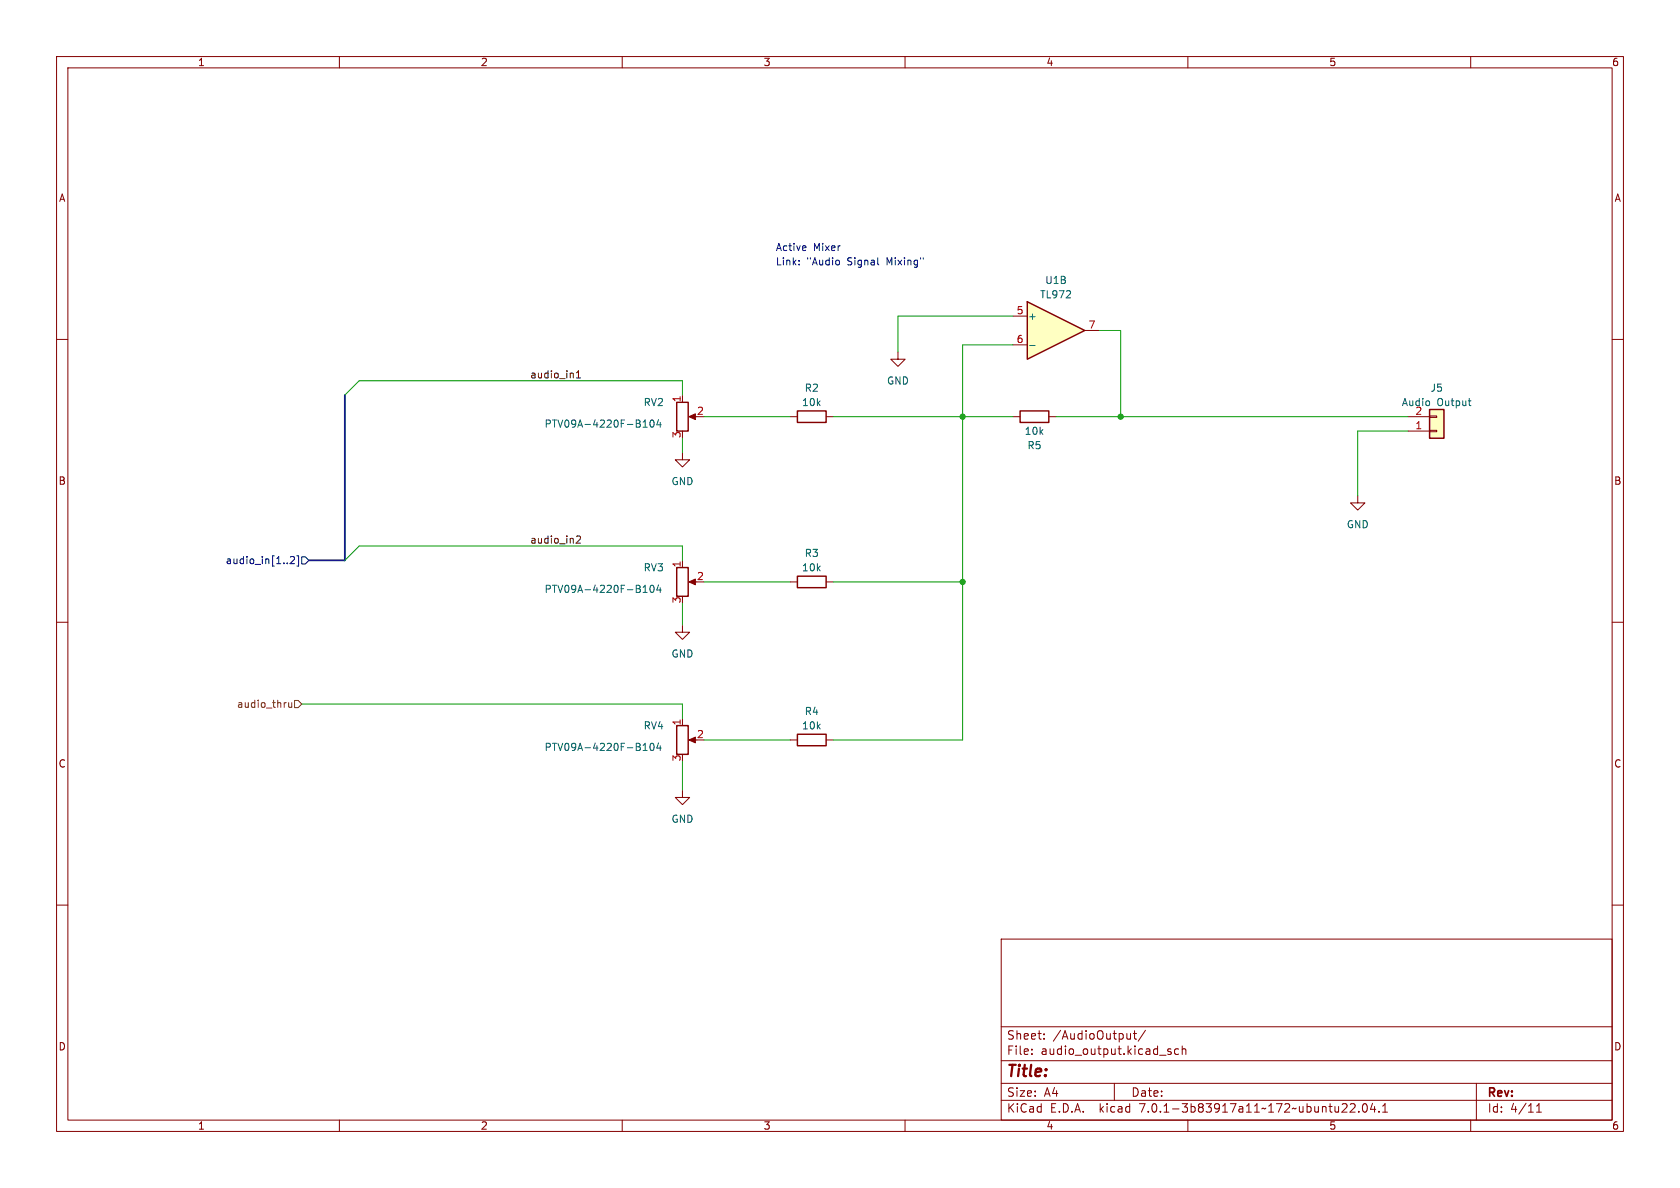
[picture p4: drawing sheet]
<svg xmlns="http://www.w3.org/2000/svg" width="297mm" height="210mm" viewBox="0 0 297 210" stroke-linecap="round" stroke-linejoin="round" font-family="sans-serif">
<g fill="none" stroke="#840000" stroke-width=".18">
<path d="M10 10h277v190h-277zM12 12h273v186h-273zM60 10v2M110 10v2M160 10v2M210 10v2M260 10v2M10 60h2M285 60h2M158.7 62.2v1.3h1.3l-1.3 1.3-1.2-1.3h1.2M179.1 73.7h1.2M185.4 73.7h1.3"/>
<path d="M10 110h2M285 110h2M120.6 139.7v1.3h1.3l-1.3 1.2-1.2-1.2h1.2M10 160h2M285 160h2M177 166h108v32h-108zM60 198v2M110 198v2M160 198v2M177 194.5h108M177 191.5h108M177 187.5h108"/>
<path d="M177 181.5h108M182.4 186.3v.1M182.4 185.5v.1M184.6 183.6v.1M184.6 182.8v.1M197 191.5v3M199.9 182.7v1M199.9 183.6l-.3 .1M200.4 182.7h.5M200.6 182.2v1.3l.3 .2M202.5 182.1l-1.3 2M206.5 185.8l.5 .2 .1 .2-.2 .2-.5-.1"/>
<path d="M206.5 185.5h.5M208.4 185.5l-.5-.1-.3 .3v.4l.2 .2h.6M209 185.5l.2-.1 .4 .1v.9M209 184.9v1.5M210 198v2M237.2 196.6h.9M238.1 195.2v.5M238.7 195.2l.6-.1 .2 .1 .1 .3-1 1.1h1M240.2 196.5v.1M241.1 195.2l.1-.1a.81 .81 0 0 1 .6 .6 .81 .81 0 0 1-.3 .8l-.1 .1a.81 .81 0 0 1-.6-.6 .81 .81 0 0 1 .3-.8zM242.6 195l-.3 1.1h.9M243 195.6v1"/>
<path d="M243.8 196.5v.1M244.4 196.6h.9M244.4 195.5l.5-.4v1.5M260 198v2M261 191.5v6.5M271.6 196.6h.9M271.6 195.5l.5-.4v1.5"/>
</g>
<path d="M180.3 72.6h5.1v2.1h-5.1z" fill="none" stroke="#840000" stroke-width=".25"/>
<path d="M181.6 53.3l10.2 5.1-10.2 5.1z" fill="#ffffc2"/>
<path d="M181.6 53.3l10.2 5.1-10.2 5.1zM119.6 71.1h2.1v5.1h-2.1zM141 72.6h5v2.1h-5zM252.7 72.4h2.6v5.1h-2.6zM119.6 100.3h2.1v5.1h-2.1zM141 101.9h5v2h-5zM119.6 128.3h2.1v5.1h-2.1zM141 129.8h5v2h-5z" fill="none" stroke="#840000" stroke-width=".25"/>
<g fill="none" stroke="#840000" stroke-width=".18">
<path d="M179.1 55.9h2.5M191.8 58.4h2.5M120.6 69.9v1.2M122.2 73.7h1M139.7 73.7h1.3M146 73.7h1.3M179.1 61h2.5M248.9 73.7h3.8M248.9 76.2h3.8M252.7 73.5h1.3v.3h-1.3zM252.7 76.1h1.3v.2h-1.3zM120.6 80v1.3h1.3l-1.3 1.3-1.2-1.3h1.2"/>
<path d="M120.6 99.1v1.2M240 87.6v1.3h1.3l-1.3 1.3-1.2-1.3h1.2M120.6 110.5v1.3h1.3l-1.3 1.2-1.2-1.2h1.2M122.2 102.9h1M139.7 102.9h1.3M146 102.9h1.3M120.6 127v1.3M122.2 130.8h1M139.7 130.8h1.3M146 130.8h1.3"/>
</g>
<g fill="none" stroke="#006464" stroke-width=".18">
<path d="M113.7 75.5h.7M113.7 74.6l.4-.4v1.3M115 74.4l.2-.2a.68 .68 0 0 1 .4 .7 .68 .68 0 0 1-.4 .6l-.2-.1-.1-.4zM116.4 74.2l-.3 .9h.8M116.7 74.7v.8M182 61.1h1M259.6 70.9h.4M259.8 71.6l.2 .1M113.7 103.8l.4-.3v1.2M113.7 104.7h.7M115 103.6l.2-.1a.68 .68 0 0 1 .4 .6 .68 .68 0 0 1-.4 .6l-.2-.1-.1-.4zM116.4 103.4l-.3 .9h.8"/>
<path d="M116.7 103.9v.8M113.7 131.8l.4-.4v1.3M113.7 132.7h.7M115.1 131.5l.1-.1a.68 .68 0 0 1 .4 .6 .68 .68 0 0 1-.4 .7 .84 .84 0 0 1-.1-1.2zM116.4 131.3l-.3 .9h.8M116.7 131.8v.9"/>
</g>
<g fill="#840000" stroke="#840000" stroke-width=".18">
<path d="M121.8 73.7l1.1-.5v1z"/>
<path d="M121.8 102.9l1.1-.5v1z"/>
<path d="M121.8 130.8l1.1-.5v1z"/>
</g>
<path d="M252.7 72.4h2.6v5.1h-2.6z" fill="#ffffc2" stroke="#ffffc2" stroke-width=".18"/>
<path d="M51.3 98.5l.5-.1 .3 .3-.8 .9h.8M52.5 98.3h.3v1.8h-.3M53.3 98.4h.7l.6 .7-.6 .6h-.7z" fill="none" stroke="#000084" stroke-width=".18"/>
<path d="M51 124.2l.1 .8h.3l.2-.1M51.6 124.2v.8M52.1 123.8h.6l.6 .7-.6 .6h-.6z" fill="none" stroke="#725600" stroke-width=".18"/>
<path d="M101.9 66.8h.7M101.9 65.9l.4-.4v1.3M101.9 94.9l.5-.2 .2 .4-.8 .9h.8" fill="none" stroke="#0f0f0f" stroke-width=".18"/>
<path d="M148.3 46.1v.6M155.2 46.8h.2M163.2 45.6v.2" fill="none" stroke="#0000c2" stroke-width=".18"/>
<path d="M61 69.9v29.2h-6.4" fill="none" stroke="#000084" stroke-width=".3"/>
<g fill="none" stroke="#009600" stroke-width=".18">
<path d="M179.1 55.9h-20.4v6.3M194.3 58.4h3.8v15.3M61 69.9l2.5-2.6h57.1v2.6M120.6 77.5v2.5M124.5 73.7h15.2M147.3 73.7h31.8M179.1 61h-8.9v69.8h-22.9M186.7 73.7h62.2M248.9 76.2h-8.9v11.4M61 99.1l2.5-2.6h57.1v2.6M120.6 106.7v3.8M124.5 102.9h15.2"/>
<path d="M147.3 102.9h22.9M53.3 124.5h67.3v2.5M120.6 134.6v5.1M124.5 130.8h15.2"/>
</g>
<g fill="#009600" stroke="#009600" stroke-width=".18">
<circle cx="198.1" cy="73.7" r=".46"/>
<circle cx="170.2" cy="102.9" r=".46"/>
<circle cx="170.2" cy="73.7" r=".46"/>
</g>
<text font-size="2.8" fill="#840000" x="178" y="190.8">Title:</text>
<g font-size="2.1" fill="#840000">
<text x="178" y="183.9">Sheet:</text>
<text x="186.2" y="183.9">/AudioOutput/</text>
<text x="178" y="186.6">File:</text>
<text x="184" y="186.6">audio_output.kicad_sch</text>
<text x="178" y="196.8">KiCad</text>
<text x="178" y="194">Size:</text>
<text x="184.6" y="194">A4</text>
<text x="185.7" y="196.8">E.D.A.</text>
<text x="194.4" y="196.8">kicad</text>
<text x="200" y="194">Date:</text>
<text x="201.5" y="196.8">7.0.1-3b83917a11~172~ubuntu22.04.1</text>
<text x="263" y="194.2">Rev:</text>
<text x="263" y="196.8">Id:</text>
<text x="267" y="196.8">4/11</text>
</g>
<g font-size="1.8" fill="#840000">
<text x="35" y="11.8">1</text>
<text x="85" y="11.8">2</text>
<text x="135" y="11.8">3</text>
<text x="185" y="11.8">4</text>
<text x="235" y="11.8">5</text>
<text x="285" y="11.8">6</text>
<text x="10.4" y="35.8">A</text>
<text x="285.4" y="35.8">A</text>
<text x="10.3" y="85.8">B</text>
<text x="285.3" y="85.8">B</text>
<text x="10.3" y="135.8">C</text>
<text x="285.3" y="135.8">C</text>
<text x="10.3" y="185.8">D</text>
<text x="285.3" y="185.8">D</text>
<text x="35" y="199.8">1</text>
<text x="85" y="199.8">2</text>
<text x="135" y="199.8">3</text>
<text x="185" y="199.8">4</text>
<text x="235" y="199.8">5</text>
<text x="285" y="199.8">6</text>
</g>
<g font-size="1.8" fill="#0000c2">
<text x="137.2" y="47">Link:</text>
<text x="137.2" y="44.5">Active</text>
<text x="142.7" y="47">&quot;Audio</text>
<text x="143.8" y="44.5">Mixer</text>
<text x="149.9" y="47">Signal</text>
<text x="156.9" y="47">Mixing&quot;</text>
</g>
<g font-size="1.8" fill="#006464">
<text x="183.8" y="52.9">TL972</text>
<text x="184.7" y="50.4">U1B</text>
<text x="181.7" y="56.7">+</text>
<text x="113.7" y="71.9">RV2</text>
<text x="141.7" y="71.9">10k</text>
<text x="142.2" y="69.4">R2</text>
<text x="156.8" y="68.1">GND</text>
<text x="247.8" y="71.9">Audio</text>
<text x="252.8" y="69.4">J5</text>
<text x="254" y="71.9">Output</text>
<text x="96.2" y="75.8">PTV09A-4220F-B104</text>
<text x="181.1" y="77">10k</text>
<text x="250.2" y="73.4">2</text>
<text x="181.6" y="79.6">R5</text>
<text x="118.7" y="85.9">GND</text>
<text x="238" y="93.5">GND</text>
<text x="113.7" y="101.2">RV3</text>
<text x="141.7" y="101.2">10k</text>
<text x="142.2" y="98.6">R3</text>
<text x="96.2" y="105">PTV09A-4220F-B104</text>
<text x="118.7" y="116.4">GND</text>
<text x="113.7" y="129.1">RV4</text>
<text x="141.7" y="129.1">10k</text>
<text x="142.2" y="126.6">R4</text>
<text x="96.2" y="132.9">PTV09A-4220F-B104</text>
<text x="118.7" y="145.6">GND</text>
</g>
<g font-size="1.8" fill="#a90000">
<text x="179.7" y="55.6">5</text>
<text x="192.4" y="58.2">7</text>
<text x="179.7" y="60.7">6</text>
<text x="120.4" y="71.2" transform="rotate(-90 120.4 71.2)">1</text>
<text x="120.4" y="77.5" transform="rotate(-90 120.4 77.5)">3</text>
<text x="123.2" y="73.4">2</text>
<text x="250.2" y="75.9">1</text>
<text x="120.4" y="100.4" transform="rotate(-90 120.4 100.4)">1</text>
<text x="120.4" y="106.7" transform="rotate(-90 120.4 106.7)">3</text>
<text x="123.2" y="102.6">2</text>
<text x="120.4" y="128.3" transform="rotate(-90 120.4 128.3)">1</text>
<text x="123.2" y="130.6">2</text>
<text x="120.4" y="134.7" transform="rotate(-90 120.4 134.7)">3</text>
</g>
<g font-size="1.8" fill="#0f0f0f">
<text x="93.6" y="67">audio_in1</text>
<text x="93.6" y="96.2">audio_in2</text>
</g>
<text font-size="1.8" fill="#000084" x="39.8" y="99.9">audio_in[1..2]</text>
<text font-size="1.8" fill="#725600" x="41.8" y="125.3">audio_thru</text>
</svg>
